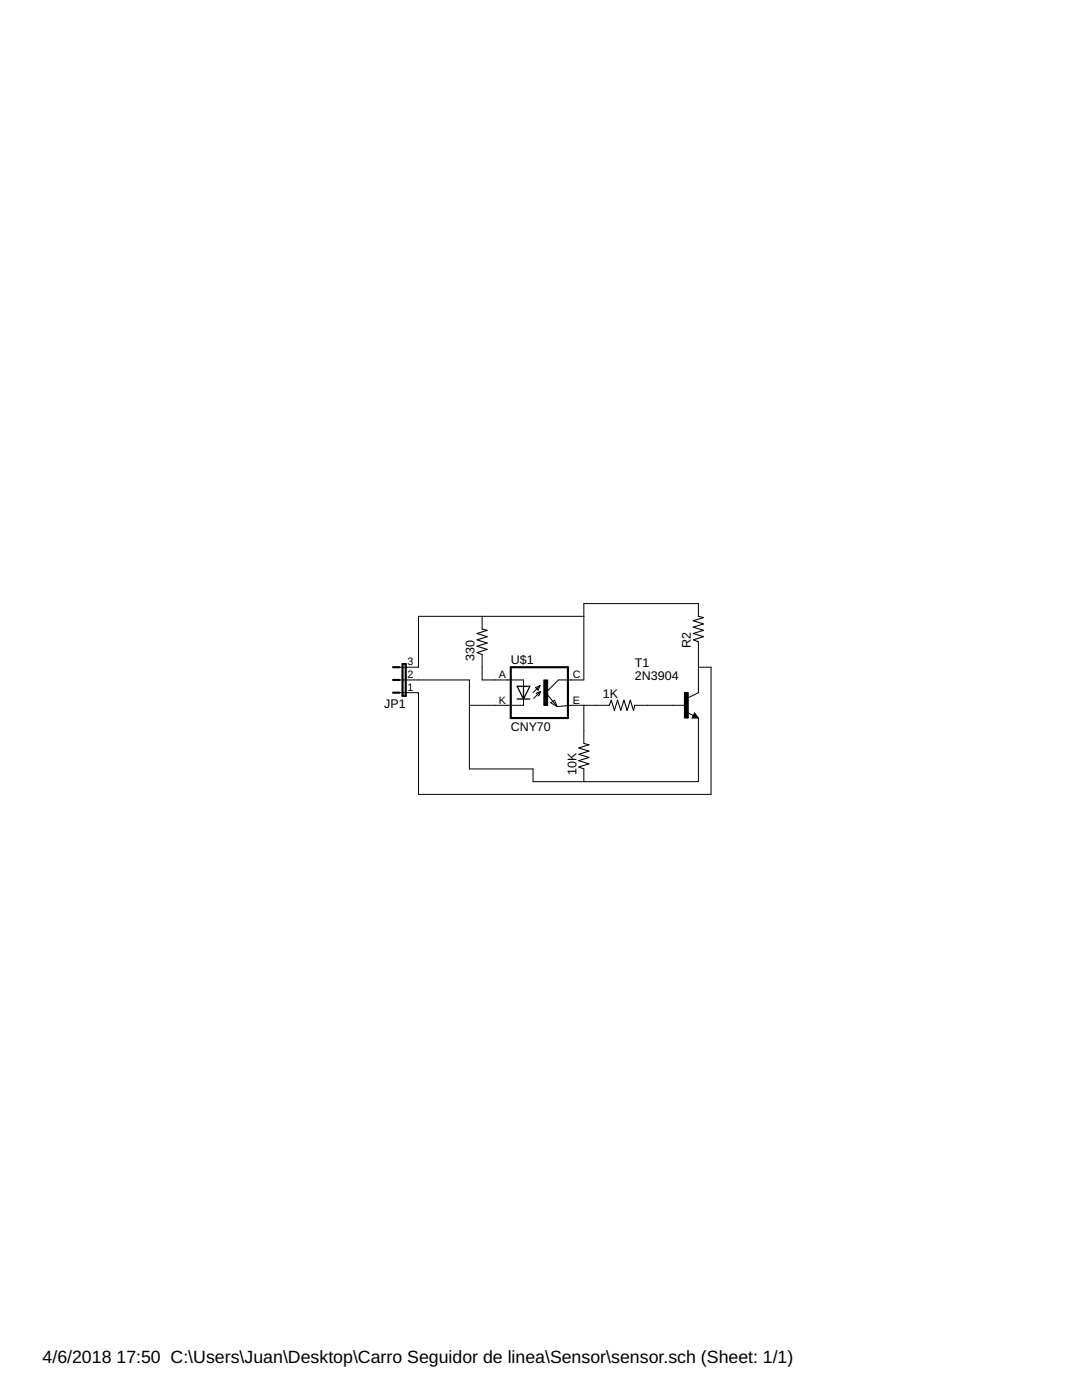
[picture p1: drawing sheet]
<svg xmlns="http://www.w3.org/2000/svg" width="216mm" height="279mm" viewBox="0 0 216 279" stroke-linecap="round" stroke-linejoin="round" font-family="sans-serif">
<g fill="none" stroke="#000" stroke-width=".2">
<path d="M79.7 135.7h14v17.8h12.7v2.5h33v-12.7M96.2 130.6v5.1h8.3v1.3M96.2 123v2.5M104.5 139.5v1.3h-10.8M106.9 137.2l.9-.4-.4 .9zM107 138.4l.9-.4-.4 .9zM107.8 136.8l-1.4 1.4M107.9 138l-1.4 1.4M116.5 123h-33v10.2h-3.8M139.4 123v-2.5h-22.9v15.2h-5.1l-2.5 2.5 2.3 2.8M139.4 128.1v10.1l-2.1 1.1M139.4 133.2h2.5v25.3h-58.4v-20.3h-3.8"/>
<path d="M109.9 140.3l.8-.6 .5 1.3zM116.5 140.8v7.6M116.5 153.5v2.5M121.6 140.8h-7.6l-2.8 .2M126.7 140.8h10.1M137.1 142.2l1.2 .6M138.6 142.3l.8 1h-1.3z"/>
</g>
<path d="M103.2 137h2.5l-1.2 2.5zM103.2 139.5h2.5M104.5 137v2.5M138.6 142.8l.1 .2h-.4l.3-.5 .5 .7h-.8" fill="none" stroke="#000" stroke-width=".25"/>
<path d="M78.4 133.2h1.3M78.4 135.7h1.3M78.4 138.2h1.3M80.3 132.5h.7v6.4h-.7zM101.9 133.2h11.4v10.1h-11.4z" fill="none" stroke="#000" stroke-width=".42"/>
<path d="M108.5 135.7h.8v5.1h-.8zM136.6 138.2h.7v5.1h-.7z" fill="#000" stroke="#000" stroke-width=".2"/>
<path d="M96.2 125.5l1 .3-2 .6 2 .7-2 .6 2 .6-2 .7 2 .6-2 .6 1 .4M139.4 123l1 .3-2.1 .6 2.1 .6-2.1 .7 2.1 .6-2.1 .6 2.1 .7-2.1 .6 1.1 .4M116.5 148.4l1 .2-2 .7 2 .6-2 .6 2 .7-2 .6 2 .6-2 .7 1 .4M121.6 140.8l.4-1.1 .6 2.1 .6-2.1 .7 2.1 .6-2.1 .6 2.1 .7-2.1 .6 2.1 .3-1" fill="none" stroke="#000" stroke-width=".21"/>
<g font-size="3.5">
<text x="8.5" y="272">4/6/2018</text>
<text x="23.2" y="272">17:50 C:\Users\Juan\Desktop\Carro Seguidor de linea\Sensor\sensor.sch (Sheet: 1/1)</text>
</g>
<g font-size="2.5">
<text x="94.7" y="131.9" transform="rotate(-90 94.7 131.9)">330</text>
<text x="137.9" y="129.3" transform="rotate(-90 137.9 129.3)">R2</text>
<text x="101.9" y="132.5">U$1</text>
<text x="126.7" y="135.7">2N3904</text>
<text x="126.7" y="133.2">T1</text>
<text x="76.7" y="141.3">JP1</text>
<text x="120.3" y="139.3">1K</text>
<text x="101.9" y="145.8">CNY70</text>
<text x="115" y="154.7" transform="rotate(-90 115 154.7)">10K</text>
</g>
<g font-size="2.1">
<text x="81.3" y="137.9">1</text>
<text x="81.3" y="135.3">2</text>
<text x="81.3" y="132.8">3</text>
<text x="99.5" y="135.3">A</text>
<text x="114.3" y="135.3">C</text>
<text x="99.5" y="140.4">K</text>
<text x="114.3" y="140.4">E</text>
</g>
</svg>
